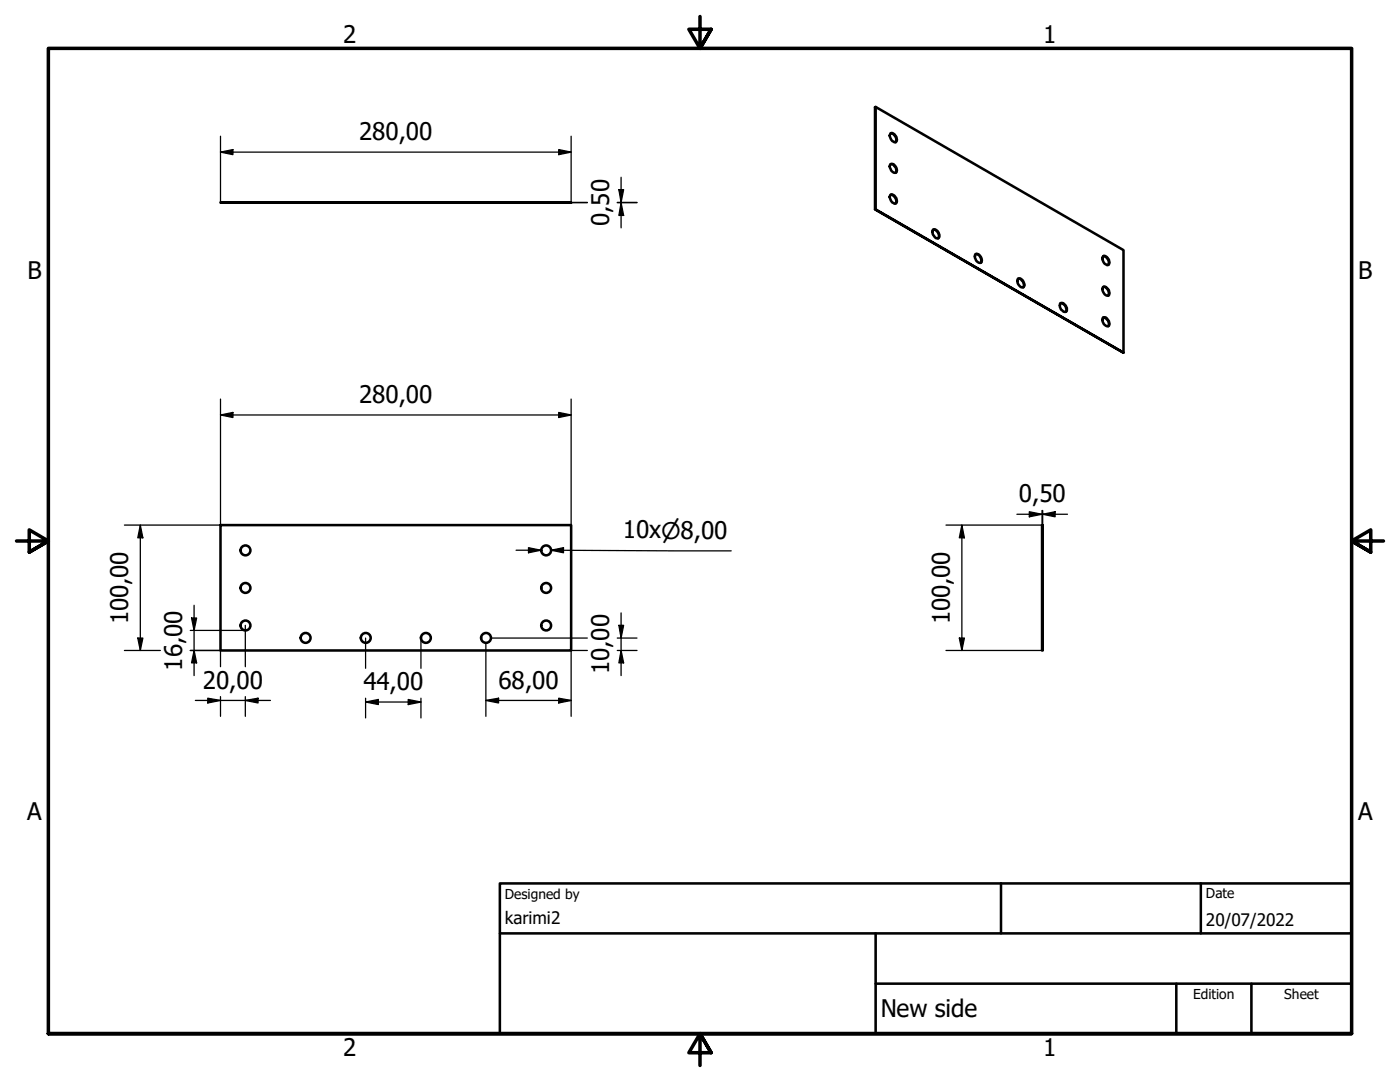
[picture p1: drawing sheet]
<svg xmlns="http://www.w3.org/2000/svg" width="279mm" height="216mm" viewBox="0 0 279 216" stroke-linecap="round" stroke-linejoin="round" font-family="sans-serif">
<!-- layer: Visible (ISO) -->
<g fill="none" stroke="#000" stroke-width=".51">
<path d="M174.8 21.3v20.5M177.6 39.1l.3-.3a1.13 1.13 0 0 1 .9 .7 1.13 1.13 0 0 1-.1 1.1 1.35 1.35 0 0 1-1.1-1.5zM177.7 38.9a1.25 1.25 0 0 1 1.1 1.7M177.7 26.6a1.28 1.28 0 0 1 1.1 1.8M177.7 26.7l.2-.2a1.13 1.13 0 0 1 .9 .7 1.13 1.13 0 0 1-.1 1.2 1.24 1.24 0 0 1-1-1.7zM177.7 32.8a1.09 1.09 0 0 1 1.2 1.1l-.1 .6M177.7 32.8a1.16 1.16 0 0 1 1.2 1.6 1.12 1.12 0 0 1-1.1-.5 1.12 1.12 0 0 1-.1-1.1zM44 40.4h70zM174.6 41.8v-20.4l.2-.1 49.4 28.6v20.5l-49.6-28.6 49.6 28.6M186.2 45.8a1.06 1.06 0 0 1 1.1 .6 1.06 1.06 0 0 1-.1 1.2 1.31 1.31 0 0 1-1-1.8zM186.2 45.8a1.14 1.14 0 0 1 1 1.8M194.7 50.7a1.2 1.2 0 0 1 1 1.8"/>
<path d="M194.7 50.7a1.16 1.16 0 0 1 1.1 1.7 1.12 1.12 0 0 1-1.1-.5 1.12 1.12 0 0 1 0-1.2zM203.1 55.6a1.12 1.12 0 0 1 1.1 .5 1.12 1.12 0 0 1 .1 1.2 1.16 1.16 0 0 1-1.2-1.7zM203.2 55.6a1.09 1.09 0 0 1 1.1 1.2l-.1 .5M220.2 57.3a1.2 1.2 0 0 1 1 1.7M220.2 57.3a1.16 1.16 0 0 1 1.1 1.6 1.16 1.16 0 0 1-1.1-1.6zM220.2 51.1a1.25 1.25 0 0 1 1 1.7M220.2 51.2l.1-.1a1.13 1.13 0 0 1 1 .6 1.13 1.13 0 0 1-.2 1.2 1.24 1.24 0 0 1-.9-1.7zM211.6 60.5a1.14 1.14 0 0 1 1.1 1.7M211.6 60.5a1.16 1.16 0 0 1 1.2 1.7 1.12 1.12 0 0 1-1.1-.5 1.12 1.12 0 0 1-.1-1.2zM220.2 63.4a1.2 1.2 0 0 1 1 1.7M220.2 63.4a1.13 1.13 0 0 1 1.2 1.4 .61 .61 0 0 1-.6 .3 .61 .61 0 0 1-.5-.5l-.3-.5zM44 104.8h70v25h-70z"/>
<path d="M208 104.8h.1v25h-.1z"/>
<circle cx="49" cy="117.3" r=".98"/>
<circle cx="49" cy="109.8" r=".98"/>
<circle cx="109" cy="117.3" r=".98"/>
<circle cx="109" cy="109.8" r=".98"/>
<circle cx="49" cy="124.8" r=".98"/>
<circle cx="61" cy="127.3" r=".98"/>
<circle cx="73" cy="127.3" r=".98"/>
<circle cx="85" cy="127.3" r=".98"/>
<circle cx="97" cy="127.3" r=".98"/>
<circle cx="109" cy="124.8" r=".98"/>
</g>
<!-- layer: Hidden (ISO) -->
<g fill="#000">
<circle cx="48" cy="40.4" r=".19"/>
<circle cx="50" cy="40.4" r=".19"/>
<circle cx="60" cy="40.4" r=".19"/>
<circle cx="62" cy="40.4" r=".19"/>
<circle cx="72" cy="40.4" r=".19"/>
<circle cx="74" cy="40.4" r=".19"/>
<circle cx="84" cy="40.4" r=".19"/>
<circle cx="86" cy="40.4" r=".19"/>
<circle cx="95.9" cy="40.4" r=".19"/>
<circle cx="98" cy="40.4" r=".19"/>
<circle cx="108" cy="40.4" r=".19"/>
<circle cx="110" cy="40.4" r=".19"/>
<circle cx="208" cy="116.3" r=".19"/>
<circle cx="208" cy="108.8" r=".19"/>
<circle cx="208" cy="110.8" r=".19"/>
<circle cx="208" cy="118.3" r=".19"/>
<circle cx="208" cy="128.3" r=".19"/>
<circle cx="208" cy="123.8" r=".19"/>
<circle cx="208" cy="125.8" r=".19"/>
<circle cx="208" cy="126.3" r=".19"/>
</g>
<path d="M208 108.8h.1M208 110.8h.1M208 116.3h.1M208 118.3h.1M208 126.3h.1M208 128.3h.1M208 123.8h.1M208 125.8h.1" fill="none" stroke="#000" stroke-width=".38"/>
<!-- layer: Border (ISO) -->
<path d="M139.7 3.3v6.4l-2.2-3.9h4.4l-2.2 3.9 2.2-3.9M3.3 107.9h6.4l-3.9-2.2v4.5l3.9-2.3-3.9 2.3M276.1 107.9h-6.4l3.9-2.2v4.5l-3.9-2.3 3.9 2.3M9.7 206.2v-196.5h260v196.5h-260h260M141.9 210.1l-2.2-3.9 2.2 3.9h-4.4l2.2-3.9v6.4" fill="none" stroke="#000" stroke-width=".7"/>
<!-- layer: Title (ISO) -->
<path d="M99.8 176.3h169.9v29.9h-169.9zM199.8 176.3v9.9M239.6 176.3v9.9M269.7 176.3v9.9M99.8 186.2h169.9M174.8 196.3h94.9M174.8 186.2v20M234.8 196.3v9.9M249.7 196.3v9.9" fill="none" stroke="#000" stroke-width=".51"/>
<!-- layer: Dimension (ISO) -->
<g fill="none" stroke="#000" stroke-width=".25">
<path d="M44 30.4l2.5-.6v1.1zM44 27.2v13.2M44 30.4h70M111.5 29.8l2.5 .6-2.5 .5zM114 27.2v13.2h3.2M123.5 37.8h1l-.5 2.6zM124 35.4v10.1M114 40.4h3.2M123.2 40.4h3.9M124 40.4l.5 2.6h-1zM44 79.6v25.2h-19.2M114 79.6v25.2"/>
<path d="M44 82.8l2.5-.5v1zM44 82.8h70M111.5 82.3l2.5 .5-2.5 .5zM28 104.8l.5 2.5h-1zM28 104.8v25M103 109.8h4.9M105.5 109.3l2.4 .5-2.4 .5zM110 109.8l2.5-.5v1zM112.5 109.8h-2.5l35.9 .1M192 104.8l.5 2.5h-1zM192 104.8v25M202.9 102.6h10.1"/>
<path d="M205.4 102.1l2.6 .5-2.6 .5zM208 101.9v2.9h-19.2M208.1 102.6l2.5-.5v1zM208.1 101.9v2.9M24.8 129.8h7.2M27.5 127.3h1l-.5 2.5zM38 129.8h6v3.2M38 125.8h11M38.2 123.3h1l-.5 2.5zM38.7 129.8l.5 2.5h-1zM38.7 120.8v14M39 139.8h15"/>
<path d="M41.5 139.3l2.5 .5-2.5 .5zM44 139v3.9M49 139.8l2.5-.5v1zM49 124.8v8.2M49 139v3.9M73 127.3v6M73 139.3v4M81.5 139.6l2.5 .5-2.5 .5zM84 127.3v6M84 139.3v4M97 139.8l2.5-.5v1zM97 139.8h17"/>
<path d="M97 128.3v14.6M98 127.3h19.2M111.5 139.3l2.5 .5-2.5 .5zM117.2 129.8h-3.2v13.1M123.2 129.8h3.9M123.2 127.3h3.9M123.5 124.8h1l-.5 2.5zM124 129.8l.5 2.5h-1zM124 122.3v12.5M188.8 129.8h19.2M191.5 127.3h1l-.5 2.5zM73 140.1l2.5-.5v1z"/>
<path d="M73 140.1h11"/>
</g>
<g fill="#000">
<path d="M44 30.4l2.5-.6v1.1z" fill-rule="evenodd"/>
<path d="M111.5 29.8l2.5 .6-2.5 .5z" fill-rule="evenodd"/>
<path d="M123.5 37.8h1l-.5 2.6z" fill-rule="evenodd"/>
<path d="M124 40.4l.5 2.6h-1z" fill-rule="evenodd"/>
<path d="M44 82.8l2.5-.5v1z" fill-rule="evenodd"/>
<path d="M111.5 82.3l2.5 .5-2.5 .5z" fill-rule="evenodd"/>
<path d="M28 104.8l.5 2.5h-1z" fill-rule="evenodd"/>
<path d="M105.5 109.3l2.4 .5-2.4 .5z" fill-rule="evenodd"/>
<path d="M110 109.8l2.5-.5v1z" fill-rule="evenodd"/>
<path d="M192 104.8l.5 2.5h-1z" fill-rule="evenodd"/>
<path d="M205.4 102.1l2.6 .5-2.6 .5z" fill-rule="evenodd"/>
<path d="M208.1 102.6l2.5-.5v1z" fill-rule="evenodd"/>
<path d="M27.5 127.3h1l-.5 2.5z" fill-rule="evenodd"/>
<path d="M38.2 123.3h1l-.5 2.5z" fill-rule="evenodd"/>
<path d="M38.7 129.8l.5 2.5h-1z" fill-rule="evenodd"/>
<path d="M49 139.8l2.5-.5v1z" fill-rule="evenodd"/>
<path d="M73 140.1l2.5-.5v1z" fill-rule="evenodd"/>
<path d="M97 139.8l2.5-.5v1z" fill-rule="evenodd"/>
<path d="M123.5 124.8h1l-.5 2.5z" fill-rule="evenodd"/>
<path d="M124 129.8l.5 2.5h-1z" fill-rule="evenodd"/>
<path d="M191.5 127.3h1l-.5 2.5z" fill-rule="evenodd"/>
<path d="M41.5 139.3l2.5 .5-2.5 .5z" fill-rule="evenodd"/>
<path d="M81.5 139.6l2.5 .5-2.5 .5z" fill-rule="evenodd"/>
<path d="M111.5 139.3l2.5 .5-2.5 .5z" fill-rule="evenodd"/>
</g>
<g font-size="4.8">
<text x="68.5" y="8.6">2</text>
<text x="208.2" y="8.6">1</text>
<text x="71.7" y="27.9">280,00</text>
<text x="121.6" y="45.1" transform="rotate(-90 121.6 45.1)">0,50</text>
<text x="5.5" y="55.8">B</text>
<text x="271.1" y="55.8">B</text>
<text x="71.7" y="80.4">280,00</text>
<text x="203.3" y="100.2">0,50</text>
<text x="124.3" y="107.4">10x⌀8,00</text>
<text x="25.6" y="124.6" transform="rotate(-90 25.6 124.6)">100,00</text>
<text x="189.5" y="124.6" transform="rotate(-90 189.5 124.6)">100,00</text>
<text x="36.3" y="133.8" transform="rotate(-90 36.3 133.8)">16,00</text>
<text x="40.5" y="137.4">20,00</text>
<text x="72.5" y="137.7">44,00</text>
<text x="99.5" y="137.4">68,00</text>
<text x="121.6" y="134.5" transform="rotate(-90 121.6 134.5)">10,00</text>
<text x="5.4" y="163.7">A</text>
<text x="271" y="163.7">A</text>
<text x="175.8" y="203">New side</text>
<text x="68.5" y="210.8">2</text>
<text x="208.2" y="210.8">1</text>
</g>
<g font-size="3.4">
<text x="100.8" y="184.3">karimi2</text>
<text x="240.7" y="184.7">20/07/2022</text>
</g>
<g font-size="2.7">
<text x="100.8" y="179.3">Designed by</text>
<text x="240.7" y="179.3">Date</text>
<text x="238.1" y="199.3">Edition</text>
<text x="256.3" y="199.3">Sheet</text>
</g>
</svg>
